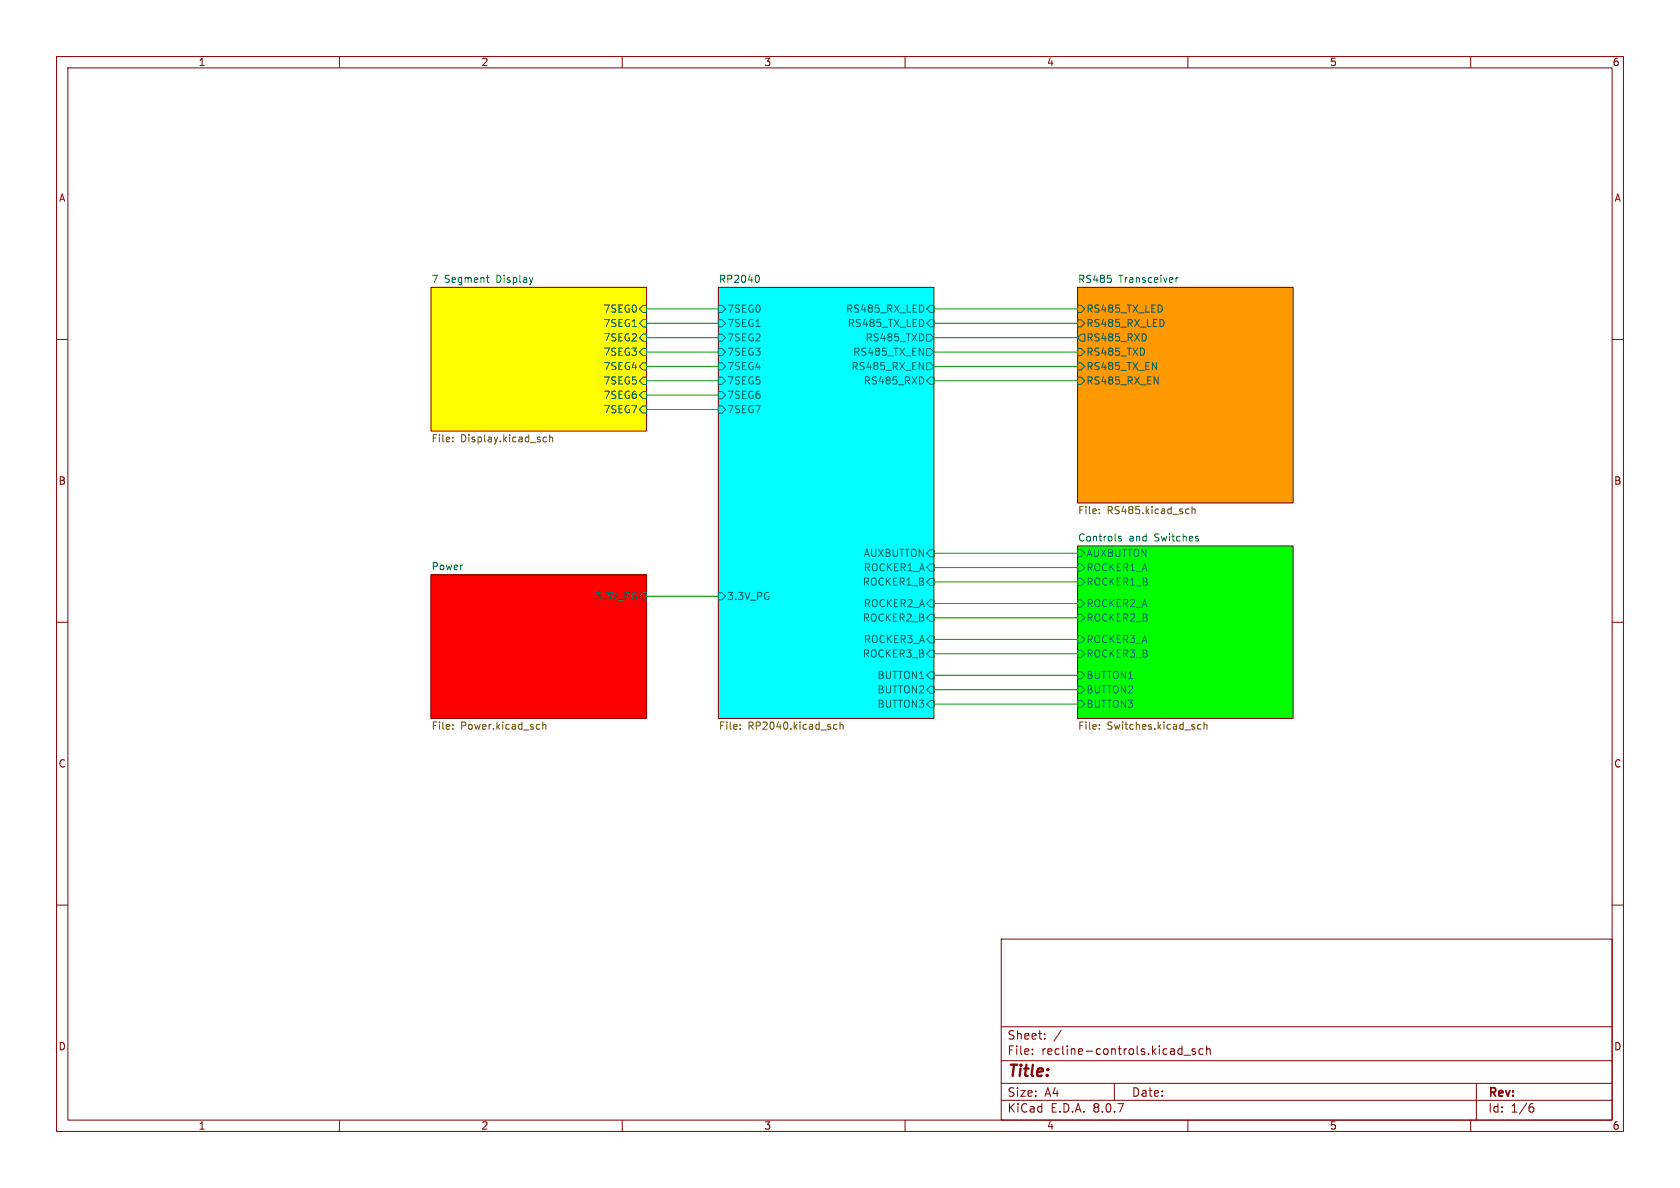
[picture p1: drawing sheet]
<svg xmlns="http://www.w3.org/2000/svg" width="297mm" height="210mm" viewBox="0 0 297 210" stroke-linecap="round" stroke-linejoin="round" font-family="sans-serif">
<g fill="none" stroke="#840000" stroke-width=".18">
<path d="M10 10h277v190h-277zM12 12h273v186h-273zM60 10v2M110 10v2M160 10v2M210 10v2M260 10v2M76.2 50.8h38.1v25.4h-38.1zM127 50.8h38.1v76.2h-38.1zM190.5 50.8h38.1v38.1h-38.1zM10 60h2M285 60h2"/>
<path d="M190.5 96.5h38.1v30.5h-38.1zM10 110h2M76.2 101.6h38.1v25.4h-38.1zM285 110h2M10 160h2M177 166h108v32h-108zM285 160h2M60 198v2M110 198v2M160 198v2M177 194.5h108M177 191.5h108"/>
<path d="M177 187.5h108M177 181.5h108M182.5 186.3v.1M182.5 185.5v.1M184.7 183.6v.1M184.7 182.8v.1M187.6 182.1l-1.3 2M197 191.5v3M208.5 185.4l.5 .1M209 184.9v1.5M209 186.3l-.5 .1M209.3 186.5h1.2"/>
<path d="M210 198v2M211.3 185.5l-.3-.1-.3 .2 .1 .2 .5 .2v.3h-.6M212.7 185.5l-.5-.1-.2 .3v.4l.1 .2h.6M213.3 185.5l.2-.1 .4 .1 .1 .9M213.3 184.9v1.5M260 198v2M261 191.5v6.5M270.6 195.7h.4l.2 .3-.1 .5-.5 .1M271 195.1l-.4 .1"/>
</g>
<path d="M190.5 96.5h38.1v30.5h-38.1z" fill="#0f0" stroke="#0f0" stroke-width=".18"/>
<path d="M127 50.8h38.1v76.2h-38.1z" fill="#0ff" stroke="#0ff" stroke-width=".18"/>
<path d="M76.2 50.8h38.1v25.4h-38.1z" fill="#ff0" stroke="#ff0" stroke-width=".18"/>
<path d="M76.2 101.6h38.1v25.4h-38.1z" fill="#f00" stroke="#f00" stroke-width=".18"/>
<path d="M190.5 50.8h38.1v38.1h-38.1z" fill="#f90" stroke="#f90" stroke-width=".18"/>
<g fill="none" stroke="#006464" stroke-width=".18">
<path d="M86 49.1h.5M86.2 49.9h.3M113.7 59.1h.6v1.2h-.6l-.7-.6zM113.7 56.5h.6v1.3h-.6l-.7-.6zM113.7 54h.6v1.2h-.6l-.7-.6zM127 59.1h.6l.7 .6-.7 .6h-.6zM127 56.5h.6l.7 .7-.7 .6h-.6zM127 54h.6l.7 .6-.7 .6h-.6zM133.9 48.7a.79 .79 0 0 1 0 1.2M163.2 54.2v.7M163.8 59.1h.7l.6 .6-.6 .6h-.7zM164.5 54h.6v1.2h-.6l-.7-.6z"/>
<path d="M164.5 56.5h.6v1.3h-.6l-.7-.6zM190.5 54h.6l.7 .6-.7 .6h-.6zM190.5 56.5h.6l.7 .7-.7 .6h-.6zM191.1 59.1h.7v1.2h-.7l-.6-.6zM196.4 49.3v.5M202.6 59.3v.7M205.7 56.8v.6M207.9 49.1v.8M208.3 49.1l-.4 .2M113.7 66.7h.6v1.2h-.6l-.7-.6zM113.7 61.6h.6v1.3h-.6l-.7-.7zM113.7 71.8h.6v1.2h-.6l-.7-.6z"/>
<path d="M113.7 64.1h.6v1.3h-.6l-.7-.6zM113.7 69.2h.6v1.3h-.6l-.7-.6zM127 64.1h.6l.7 .7-.7 .6h-.6zM127 66.7h.6l.7 .6-.7 .6h-.6zM127 61.6h.6l.7 .6-.7 .7h-.6zM127 69.2h.6l.7 .7-.7 .6h-.6zM127 71.8h.6l.7 .6-.7 .6h-.6zM162.5 64.1l.7 1.2v-1.2M163.2 66.9v.7M163.8 61.6h.7l.6 .6-.6 .7h-.7zM163.8 64.1h.7l.6 .7-.6 .6h-.7zM164.5 66.7h.6v1.2h-.6l-.7-.6z"/>
<path d="M190.5 64.1h.6l.7 .7-.7 .6h-.6zM190.5 61.6h.6l.7 .6-.7 .7h-.6zM190.5 66.7h.6l.7 .6-.7 .6h-.6zM204 66.6l.8 1.3v-1.3M164.5 99.7h.6v1.3h-.6l-.7-.7zM164.5 97.2h.6v1.2h-.6l-.7-.6zM190.5 99.7h.6l.7 .6-.7 .7h-.6zM190.5 97.2h.6l.7 .6-.7 .6h-.6zM198.2 94.9l-.3-.1-.2 .2 .1 .2 .4 .1v.3h-.5M211.8 95.3v.3M113.7 104.8h.6v1.2h-.6l-.7-.6zM127 104.8h.6l.7 .6-.7 .6h-.6z"/>
<path d="M164.5 106h.6v1.3h-.6l-.7-.6zM164.5 108.6h.6v1.3h-.6l-.7-.7zM164.5 102.2h.6v1.3h-.6l-.7-.6zM164.5 118.7h.6v1.3h-.6l-.7-.6zM164.5 114.9h.6v1.3h-.6l-.7-.6zM164.5 112.4h.6v1.3h-.6l-.7-.7zM190.5 102.2h.6l.7 .7-.7 .6h-.6zM190.5 108.6h.6l.7 .6-.7 .7h-.6zM190.5 106h.6l.7 .7-.7 .6h-.6zM190.5 114.9h.6l.7 .7-.7 .6h-.6zM190.5 112.4h.6l.7 .6-.7 .7h-.6zM190.5 118.7h.6l.7 .7-.7 .6h-.6z"/>
<path d="M164.5 121.3h.6v1.3h-.6l-.7-.7zM164.5 123.8h.6v1.3h-.6l-.7-.6zM190.5 121.3h.6l.7 .6-.7 .7h-.6zM190.5 123.8h.6l.7 .7-.7 .6h-.6z"/>
</g>
<g fill="none" stroke="#725600" stroke-width=".18">
<path d="M80 78v.1M80 77.3v.1M96.1 78l.2 .1 .3-.1M96.6 77.3h-.3l-.2 .1M97.2 77.4l.1-.1h.3l.1 .8M97.2 76.8v1.3M194.3 90v.1M194.3 90.7v.1M209.8 90h.4M210.2 90.7l-.4 .1M210.7 90.1l.2-.1h.3l.1 .8M210.7 89.5v1.3"/>
<path d="M80 128.1v.1M80 128.8v.1M95.3 128.1h.1M95.4 128.8l-.1 .1M96 128.2l.1-.1h.3l.1 .8M96 127.6v1.3M130.8 128.8v.1M130.8 128.1v.1M147.4 128.8l.2 .1 .4-.1M148 128.1h-.4l-.2 .1M148.5 128.2l.2-.1h.3l.1 .8M148.5 127.6v1.3"/>
<path d="M194.3 128.8v.1M194.3 128.1v.1M212.3 128.1h-.4l-.2 .2 .1 .5h.5M212.9 128.2l.1-.1h.3l.1 .8M212.9 127.6v1.3"/>
</g>
<g fill="none" stroke="#009600" stroke-width=".18">
<path d="M114.3 57.2h12.7M114.3 54.6h12.7M114.3 59.7h12.7M165.1 57.2h25.4M165.1 54.6h25.4M165.1 59.7h25.4M114.3 67.3h12.7M114.3 72.4h12.7M114.3 64.8h12.7M114.3 69.9h12.7M114.3 62.2h12.7M165.1 67.3h25.4"/>
<path d="M165.1 64.8h25.4M165.1 62.2h25.4M165.1 97.8h25.4M114.3 105.4h12.7M165.1 119.4h25.4M165.1 115.6h25.4M165.1 113h25.4M165.1 102.9h25.4M165.1 106.7h25.4M165.1 109.2h25.4M165.1 100.3h25.4M165.1 124.5h25.4"/>
<path d="M165.1 121.9h25.4"/>
</g>
<text font-size="2.8" fill="#840000" x="178" y="190.9">Title:</text>
<g font-size="2.1" fill="#840000">
<text x="178" y="184">Sheet:</text>
<text x="178" y="186.7">File:</text>
<text x="184.1" y="186.7">recline-controls.kicad_sch</text>
<text x="178" y="196.9">KiCad</text>
<text x="178" y="194.1">Size:</text>
<text x="184.7" y="194.1">A4</text>
<text x="185.7" y="196.9">E.D.A.</text>
<text x="193.3" y="196.9">8.0.7</text>
<text x="200" y="194.1">Date:</text>
<text x="263" y="194.3">Rev:</text>
<text x="263" y="196.9">Id:</text>
<text x="267.1" y="196.9">1/6</text>
</g>
<g font-size="1.8" fill="#840000">
<text x="35" y="11.9">1</text>
<text x="85" y="11.9">2</text>
<text x="135" y="11.9">3</text>
<text x="185" y="11.9">4</text>
<text x="235" y="11.9">5</text>
<text x="285" y="11.9">6</text>
<text x="10.3" y="35.9">A</text>
<text x="285.3" y="35.9">A</text>
<text x="10.3" y="85.9">B</text>
<text x="285.3" y="85.9">B</text>
<text x="10.3" y="135.9">C</text>
<text x="285.3" y="135.9">C</text>
<text x="10.3" y="185.9">D</text>
<text x="285.3" y="185.9">D</text>
<text x="35" y="199.9">1</text>
<text x="85" y="199.9">2</text>
<text x="135" y="199.9">3</text>
<text x="185" y="199.9">4</text>
<text x="235" y="199.9">5</text>
<text x="285" y="199.9">6</text>
</g>
<g font-size="1.8" fill="#006464">
<text x="76.2" y="50.1">7</text>
<text x="78.6" y="50.1">Segment</text>
<text x="87.9" y="50.1">Display</text>
<text x="127" y="50.1">RP2040</text>
<text x="190.5" y="50.1">RS485</text>
<text x="197.8" y="50.1">Transceiver</text>
<text x="106.6" y="58">7SEG1</text>
<text x="106.6" y="55.5">7SEG0</text>
<text x="128.5" y="58">7SEG1</text>
<text x="128.5" y="55.5">7SEG0</text>
<text x="149.5" y="55.5">RS485_RX_LED</text>
<text x="149.8" y="58">RS485_TX_LED</text>
<text x="192" y="55.5">RS485_TX_LED</text>
<text x="192" y="58">RS485_RX_LED</text>
<text x="106.6" y="60.6">7SEG2</text>
<text x="106.6" y="63.1">7SEG3</text>
<text x="106.6" y="65.6">7SEG4</text>
<text x="128.5" y="65.6">7SEG4</text>
<text x="128.5" y="60.6">7SEG2</text>
<text x="128.5" y="63.1">7SEG3</text>
<text x="150.4" y="65.6">RS485_RX_EN</text>
<text x="150.7" y="63.1">RS485_TX_EN</text>
<text x="152.9" y="60.6">RS485_TXD</text>
<text x="192" y="60.6">RS485_RXD</text>
<text x="192" y="65.6">RS485_TX_EN</text>
<text x="192" y="63.1">RS485_TXD</text>
<text x="106.6" y="68.2">7SEG5</text>
<text x="106.6" y="70.7">7SEG6</text>
<text x="128.5" y="68.2">7SEG5</text>
<text x="128.5" y="70.7">7SEG6</text>
<text x="152.6" y="68.2">RS485_RXD</text>
<text x="192" y="68.2">RS485_RX_EN</text>
<text x="106.6" y="73.3">7SEG7</text>
<text x="128.5" y="73.3">7SEG7</text>
<text x="190.5" y="95.8">Controls</text>
<text x="199.6" y="95.8">and</text>
<text x="204.2" y="95.8">Switches</text>
<text x="76.2" y="100.9">Power</text>
<text x="152.6" y="98.7">AUXBUTTON</text>
<text x="152.6" y="101.2">ROCKER1_A</text>
<text x="192" y="101.2">ROCKER1_A</text>
<text x="192" y="98.7">AUXBUTTON</text>
<text x="105" y="106.3">3.3V_PG</text>
<text x="128.5" y="106.3">3.3V_PG</text>
<text x="152.4" y="103.7">ROCKER1_B</text>
<text x="152.6" y="107.5">ROCKER2_A</text>
<text x="192" y="103.7">ROCKER1_B</text>
<text x="192" y="107.5">ROCKER2_A</text>
<text x="152.4" y="110.1">ROCKER2_B</text>
<text x="152.6" y="113.9">ROCKER3_A</text>
<text x="192" y="110.1">ROCKER2_B</text>
<text x="192" y="113.9">ROCKER3_A</text>
<text x="152.4" y="116.4">ROCKER3_B</text>
<text x="192" y="116.4">ROCKER3_B</text>
<text x="155" y="122.8">BUTTON2</text>
<text x="155" y="120.2">BUTTON1</text>
<text x="155" y="125.3">BUTTON3</text>
<text x="192" y="122.8">BUTTON2</text>
<text x="192" y="125.3">BUTTON3</text>
<text x="192" y="120.2">BUTTON1</text>
</g>
<g font-size="1.8" fill="#725600">
<text x="76.2" y="78.5">File:</text>
<text x="81.4" y="78.5">Display.kicad_sch</text>
<text x="190.5" y="91.2">File:</text>
<text x="195.7" y="91.2">RS485.kicad_sch</text>
<text x="76.2" y="129.3">File:</text>
<text x="81.4" y="129.3">Power.kicad_sch</text>
<text x="127" y="129.3">File:</text>
<text x="132.2" y="129.3">RP2040.kicad_sch</text>
<text x="190.5" y="129.3">File:</text>
<text x="195.7" y="129.3">Switches.kicad_sch</text>
</g>
</svg>
